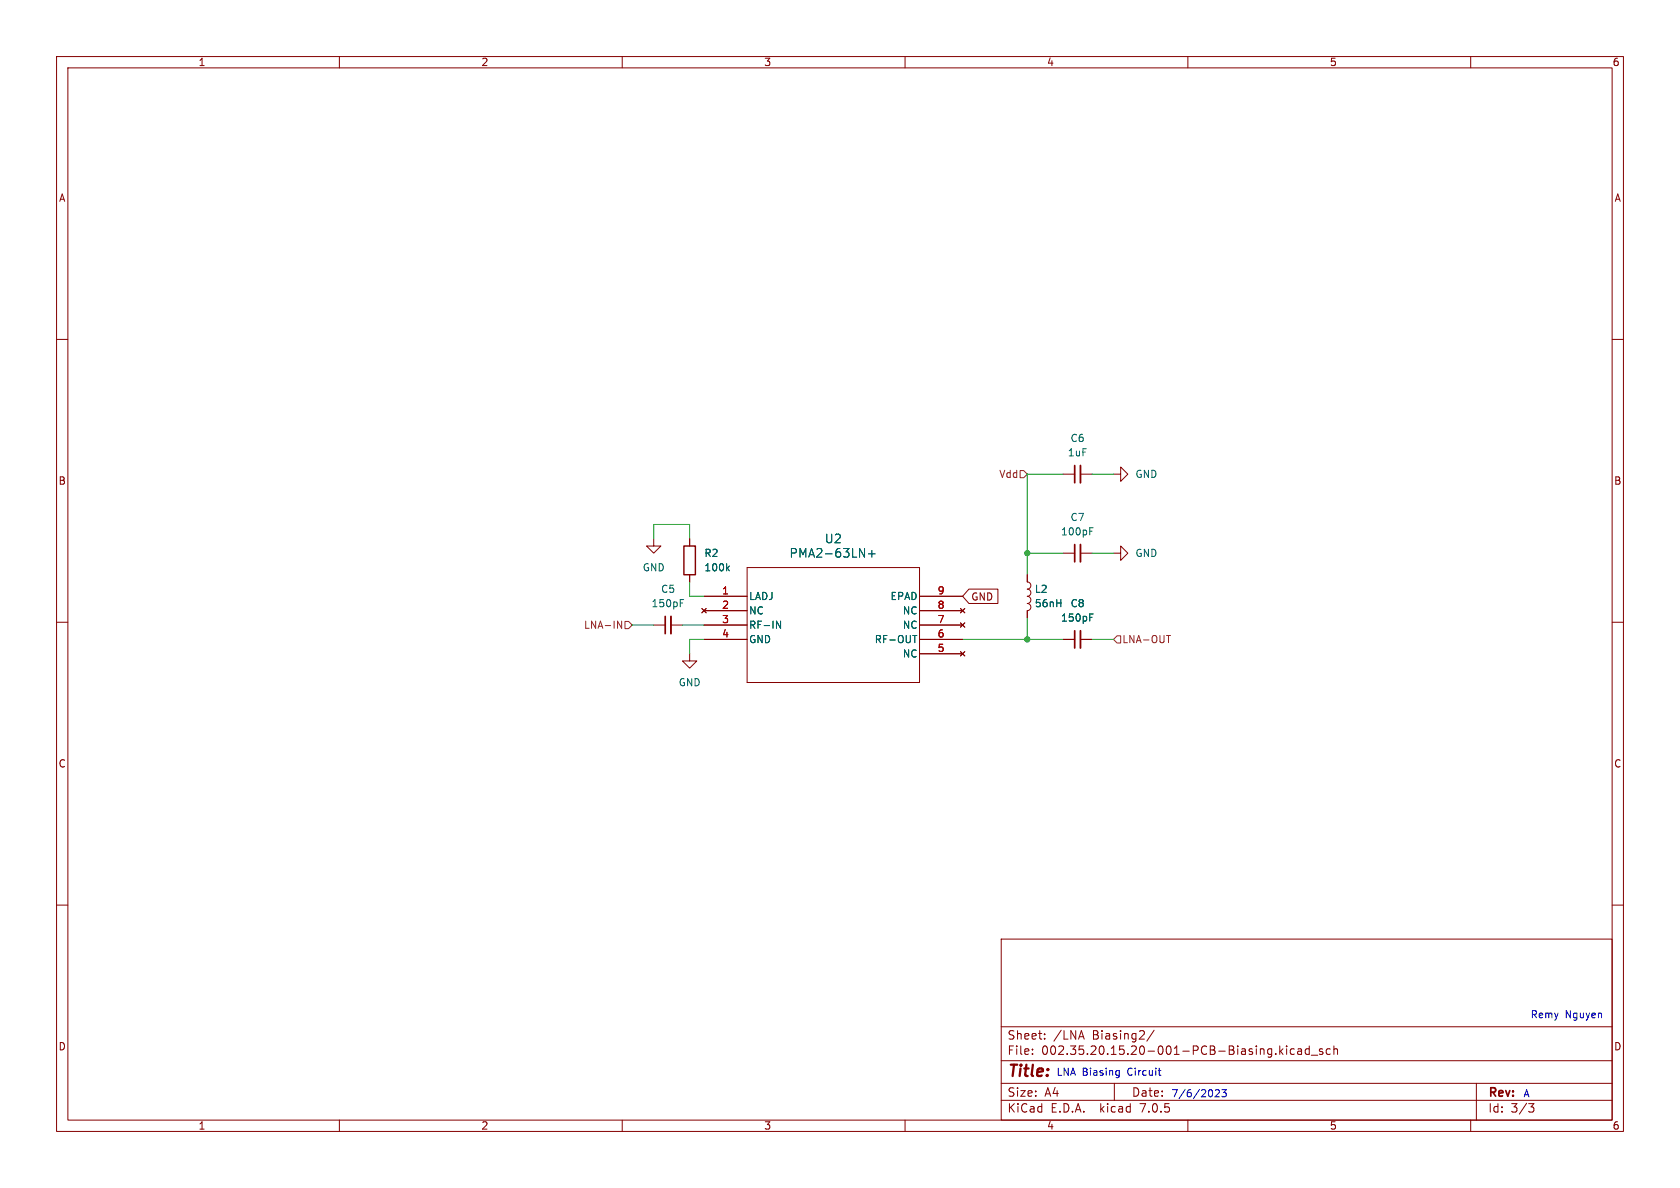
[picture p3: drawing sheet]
<svg xmlns="http://www.w3.org/2000/svg" width="297mm" height="210mm" viewBox="0 0 297 210" stroke-linecap="round" stroke-linejoin="round" font-family="sans-serif">
<g fill="none" stroke="#840000" stroke-width=".18">
<path d="M10 10h277v190h-277zM12 12h273v186h-273zM60 10v2M110 10v2M160 10v2M210 10v2M260 10v2M10 60h2M285 60h2M115.6 95.3v1.2h1.2l-1.2 1.3-1.3-1.3h1.3M121.9 95.3v1.2M188 83.8h2"/>
<path d="M188 97.8h2M191 83.8h2M191 97.8h2M196.8 97.8h1.3v-1.3l1.3 1.3-1.3 1.3v-1.3M196.8 83.8h1.3v-1.2l1.3 1.2-1.3 1.3v-1.3M10 110h2M115.6 110.5h2M118.6 110.5h2M121.9 115.6v1.2h1.3l-1.3 1.3-1.3-1.3h1.3M121.9 101.6v1.3M124.1 107.6l.7 .7M124.5 110.5h7.6"/>
<path d="M124.5 105.4h7.6M124.5 108h7.6M124.5 113h7.6M124.8 107.6l-.7 .7M132.1 100.3h30.5v20.4h-30.5zM162.6 110.5h7.6M162.6 105.4h7.6M162.6 108h7.6M162.6 115.6h7.6M162.6 113h7.6M169.8 115.2l.8 .8M169.8 110.1l.8 .8"/>
<path d="M169.8 107.6l.8 .7M170.6 115.2l-.8 .8M170.6 110.1l-.8 .8M170.6 107.6l-.8 .7M171.3 104.1h5.1v2.6h-5.1l-1.1-1.3zM181.6 101.6v1.3a.64 .64 0 0 1 .6 .6 .64 .64 0 0 1-.6 .6 .64 .64 0 0 1 .6 .7 .64 .64 0 0 1-.6 .6 .64 .64 0 0 1 .6 .6 .64 .64 0 0 1-.6 .7 .64 .64 0 0 1 .6 .6 .64 .64 0 0 1-.6 .7v1.2M188 113h2M191 113h2M285 110h2M10 160h2M285 160h2M177 166h108v32h-108z"/>
<path d="M60 198v2M110 198v2M160 198v2M177 194.5h108M177 191.5h108M177 187.5h108M177 181.5h108M182.5 186.3v.1M182.5 185.5v.1M184.7 183.6v.1M184.7 182.8v.1M190.8 183.3h.7"/>
<path d="M191.2 182.2l.5 1.5M197 191.5v3M204 182.1l-1.3 2M210 198v2M226.4 185.8l.4 .6M226.8 185.4l-.6 .6M227.5 184.9v.1M227.5 185.4v1M228.8 185.5l-.4-.1-.3 .3v.4l.1 .2h.6M229.5 185.5h.5l.1 .9M230.1 185.8h-.5a.29 .29 0 0 0-.2 .3 .29 .29 0 0 0 .2 .3l.5-.1M231.5 185.5l-.5-.1-.3 .3v.4l.2 .2h.6"/>
<path d="M231.5 184.9v1.5M231.8 186.5h1.2M233.8 185.5l-.3-.1-.3 .2 .1 .2 .5 .2v.3h-.6M235.2 185.5l-.5-.1-.2 .3v.4l.1 .2h.6M235.8 185.5l.2-.1 .4 .1 .1 .9M235.8 184.9v1.5M260 198v2M261 191.5v6.5M270.2 195.1h1l-.5 .6 .4 .1 .1 .5-.3 .3h-.4"/>
</g>
<path d="M120.9 96.5h2v5.1h-2z" fill="none" stroke="#840000" stroke-width=".25"/>
<path d="M153.6 97.9h1.1M154.1 97.3v1.2M192.7 93.3h.6M120.3 106h.6M128.6 100.4l.3 .5M128.9 100.1l-.4 .4M137.3 109.8l.7 1.3v-1.3M161.4 112.3h.7M192.7 108.5h.6" fill="none" stroke="#006464" stroke-width=".18"/>
<path d="M191 82.3v3M191 96.3v3M118.6 109v3M191 111.5v3.1" fill="none" stroke="#840000" stroke-width=".33"/>
<path d="M190 82.3v3M190 96.3v3M117.6 109v3M190 111.5v3.1" fill="none" stroke="#840000" stroke-width=".3"/>
<path d="M180.3 83.2h.7l.6 .6-.6 .7h-.7zM109.2 109.8l.7 1.3v-1.3M110.5 109.9h.6l.7 .6-.7 .6h-.6zM197.5 112.4h.6v1.3h-.6l-.7-.7zM206.2 112.3h.7" fill="none" stroke="#725600" stroke-width=".18"/>
<path d="M197.5 189.2l.4 .1M197.9 189.2v1.1l-.2 .1-.3 .1M197.9 190l-.4 .1M204.8 189.2h.4M204.9 188.8v1.1l.3 .2M214.9 192.7l.4-.1 .3 .4-.8 .9h.8M216 192.6h.8l-.4 .5 .3 .1v.6l-.2 .1-.5-.1" fill="none" stroke="#0000c2" stroke-width=".18"/>
<path d="M115.6 95.3v-2.6h6.3v2.6M181.6 97.8h6.4M188 83.8h-6.4v17.8M193 83.8h3.8M193 97.8h3.8M111.8 110.5h3.8M120.6 110.5h3.9M121.9 102.9v2.5h2.6M124.5 113h-2.6v2.6M170.2 113h17.8M181.6 109.2v3.8M193 113h3.8" fill="none" stroke="#009600" stroke-width=".18"/>
<g fill="#009600" stroke="#009600" stroke-width=".18">
<circle cx="181.6" cy="97.8" r=".46"/>
<circle cx="181.6" cy="113" r=".46"/>
</g>
<text font-size="2.8" fill="#840000" x="178" y="190.8">Title:</text>
<g font-size="2.1" fill="#006464">
<text x="139.5" y="98.7">PMA2-63LN+</text>
<text x="145.8" y="96.2">U2</text>
</g>
<g font-size="2.1" fill="#840000">
<text x="178" y="183.9">Sheet:</text>
<text x="186.2" y="183.9">/LNA</text>
<text x="193" y="183.9">Biasing2/</text>
<text x="178" y="186.6">File:</text>
<text x="184" y="186.6">002.35.20.15.20-001-PCB-Biasing.kicad_sch</text>
<text x="178" y="196.8">KiCad</text>
<text x="178" y="194">Size:</text>
<text x="184.6" y="194">A4</text>
<text x="185.7" y="196.8">E.D.A.</text>
<text x="194.4" y="196.8">kicad</text>
<text x="200" y="194">Date:</text>
<text x="201.5" y="196.8">7.0.5</text>
<text x="263" y="194.2">Rev:</text>
<text x="263" y="196.8">Id:</text>
<text x="267" y="196.8">3/3</text>
</g>
<g font-size="1.8" fill="#840000">
<text x="35" y="11.8">1</text>
<text x="85" y="11.8">2</text>
<text x="135" y="11.8">3</text>
<text x="185" y="11.8">4</text>
<text x="235" y="11.8">5</text>
<text x="285" y="11.8">6</text>
<text x="10.4" y="35.8">A</text>
<text x="285.4" y="35.8">A</text>
<text x="10.3" y="85.8">B</text>
<text x="285.3" y="85.8">B</text>
<text x="171.6" y="106.3">GND</text>
<text x="10.3" y="135.8">C</text>
<text x="285.3" y="135.8">C</text>
<text x="10.3" y="185.8">D</text>
<text x="285.3" y="185.8">D</text>
<text x="35" y="199.8">1</text>
<text x="85" y="199.8">2</text>
<text x="135" y="199.8">3</text>
<text x="185" y="199.8">4</text>
<text x="235" y="199.8">5</text>
<text x="285" y="199.8">6</text>
</g>
<g font-size="1.8" fill="#006464">
<text x="188.7" y="80.8">1uF</text>
<text x="189.2" y="78.3">C6</text>
<text x="200.7" y="84.6">GND</text>
<text x="187.5" y="94.8">100pF</text>
<text x="189.2" y="92.3">C7</text>
<text x="113.6" y="101.2">GND</text>
<text x="124.5" y="98.6">R2</text>
<text x="124.5" y="101.2">100k</text>
<text x="200.7" y="98.6">GND</text>
<text x="115.1" y="107.5">150pF</text>
<text x="116.8" y="105">C5</text>
<text x="132.3" y="106.2">LADJ</text>
<text x="157.4" y="106.2">EPAD</text>
<text x="182.9" y="105">L2</text>
<text x="182.9" y="107.5">56nH</text>
<text x="189.2" y="107.5">C8</text>
<text x="132.3" y="108.8">NC</text>
<text x="132.3" y="111.3">RF-IN</text>
<text x="132.3" y="113.9">GND</text>
<text x="154.6" y="113.9">RF-OUT</text>
<text x="159.6" y="111.3">NC</text>
<text x="159.6" y="108.8">NC</text>
<text x="187.5" y="110">150pF</text>
<text x="159.6" y="116.4">NC</text>
<text x="119.9" y="121.5">GND</text>
</g>
<g font-size="1.8" fill="#725600">
<text x="176.6" y="84.6">Vdd</text>
<text x="103.2" y="111.3">LNA-IN</text>
<text x="198.3" y="113.9">LNA-OUT</text>
</g>
<g font-size="1.8" fill="#a90000">
<text x="127.6" y="105.2">1</text>
<text x="127.6" y="107.7">2</text>
<text x="165.7" y="107.7">8</text>
<text x="165.7" y="105.2">9</text>
<text x="127.6" y="110.2">3</text>
<text x="127.6" y="112.8">4</text>
<text x="165.7" y="112.8">6</text>
<text x="165.7" y="110.2">7</text>
<text x="165.7" y="115.3">5</text>
</g>
<g font-size="1.8" fill="#0000c2">
<text x="270.5" y="180.1">Remy</text>
<text x="276.6" y="180.1">Nguyen</text>
<text x="186.7" y="190.2">LNA Biasing</text>
<text x="199.3" y="190.2">Circuit</text>
<text x="207" y="194.1">7/6/2023</text>
<text x="269.2" y="194.1">A</text>
</g>
</svg>
